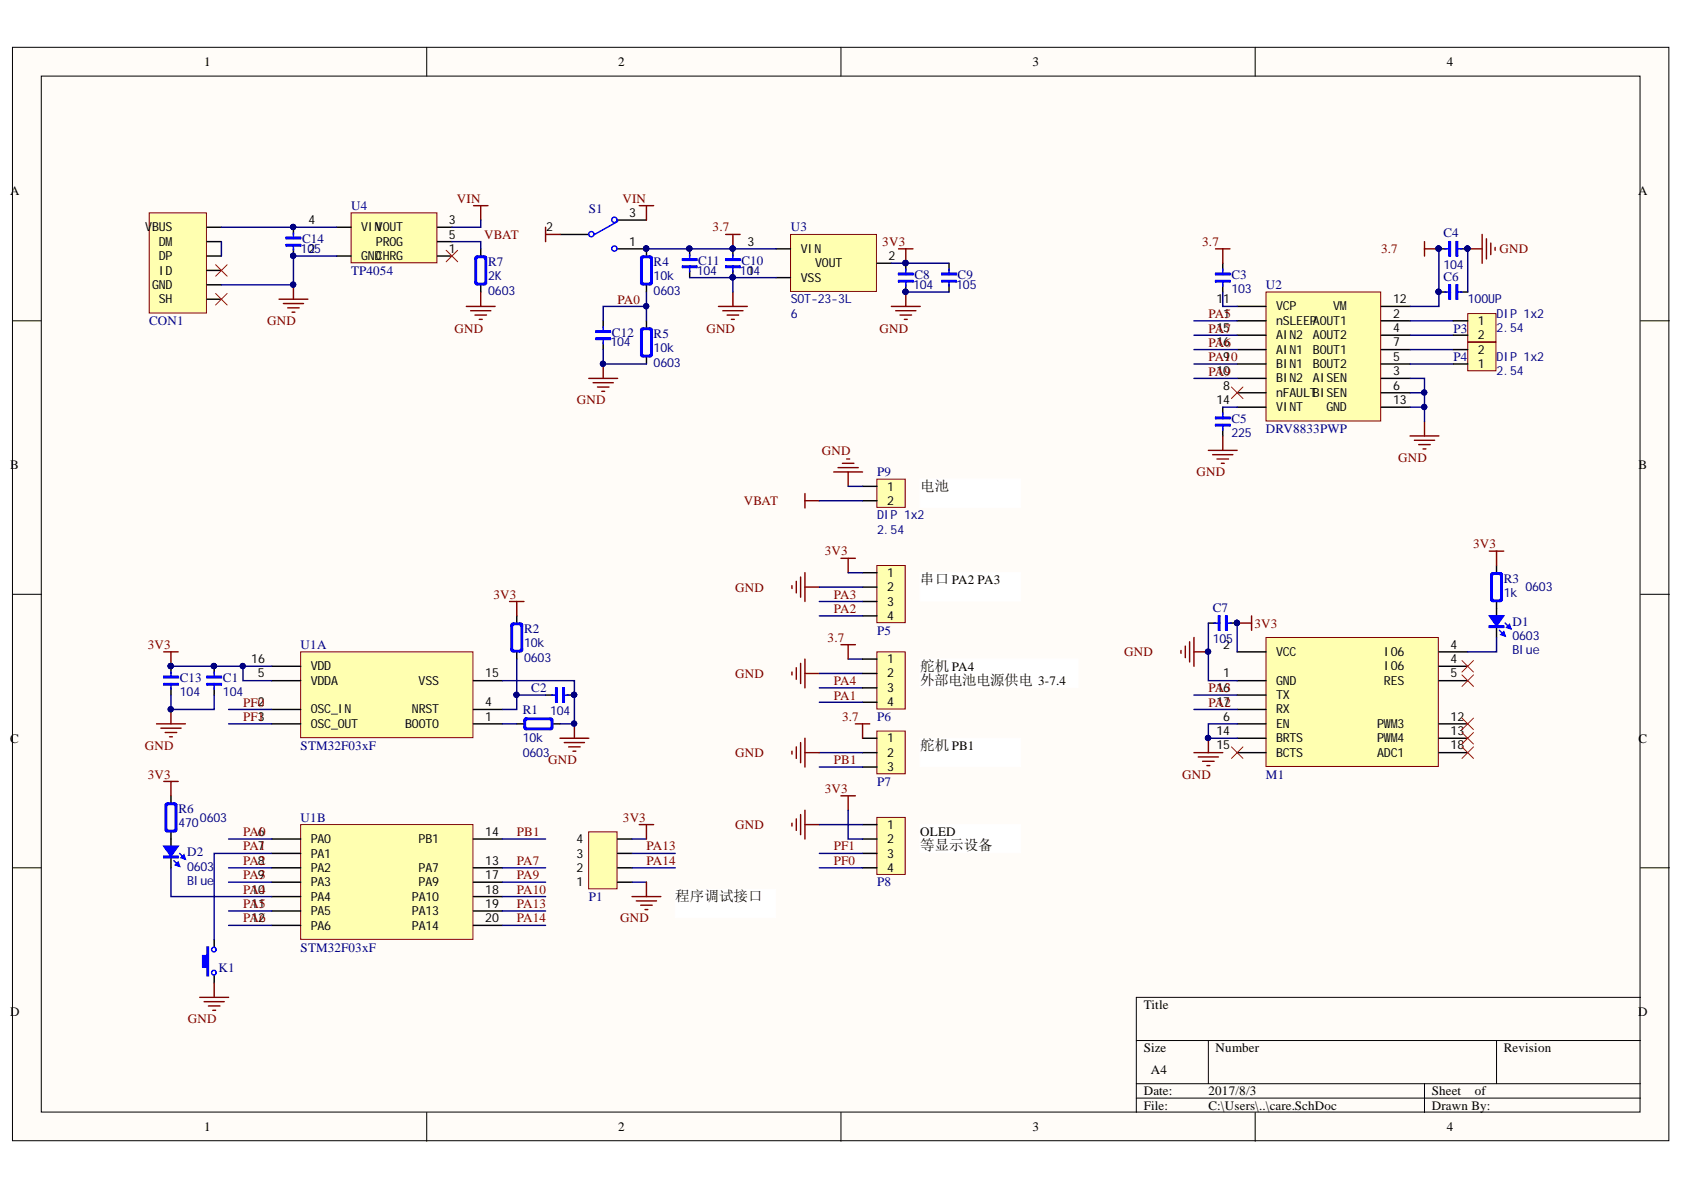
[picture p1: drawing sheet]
# Altium project care.PrjPcb
1 sheet, 39 parts. Net scope: global (net labels, ports and power ports of the same name join across sheets).
Board file: care.PcbDoc

## Sheet care.SchDoc
size A4

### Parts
C1  104  [CAP_0603]
C2  104  [CAP_0603]
C3  103  [CAP_0603]
C4  104  [CAP_0603]
C5  225  [CAP_0603]
C6  100UP  [CAP_TAN_B1210]
C7  105  [CAP_0603]
C8  104  [CAP_0603]
C9  105  [CAP_0603]
C10  104  [CAP_0603]
C11  104  [CAP_0603]
C12  104  [CAP_0603]
C13  104  [CAP_0603]
C14  105  [CAP_0603]
CON1  MicroUSB  [USB_Micro-AB]  (value not drawn)
D1  Type: 0603  [LED_0603_RED]  (hidden comment: Blue)
D2  Type: 0603  [LED_0603_RED]  (hidden comment: Blue)
K1  ButtonTACT  [ButtonTACT_3x4x2_180H]  (value not drawn)
M1  RF-BM-S02  [RF-BM-S02]  (value not drawn)
P1  HDR1x4_1.27  [HDR1X4_2.54_180]  (value not drawn)
P3  value 2.54  [HDR1X2_2.54_180]  (hidden comment: DIP 1x2)
P4  value 2.54  [HDR1X2_2.54_180]  (hidden comment: DIP 1x2)
P5  HDR1x4_2.54  [HDR1x4_2.54_180]  (value not drawn)
P6  HDR1x4_2.54  [HDR1x4_2.54_180]  (value not drawn)
P7  HDR1x3_2.54  [HDR1X3_2.54_180]  (value not drawn)
P8  HDR1x4_2.54  [HDR1x4_2.54_180]  (value not drawn)
P9  value 2.54  [HDR1X2_2.54_180]  (hidden comment: DIP 1x2)
R1  Type: 0603  [RES_0603]  (hidden comment: 10k)
R2  Type: 0603  [RES_0603]  (hidden comment: 10k)
R3  Type: 0603  [RES_0603]  (hidden comment: 1k)
R4  Type: 0603  [RES_0603]  (hidden comment: 10k)
R5  Type: 0603  [RES_0603]  (hidden comment: 10k)
R6  Type: 0603  [RES_0603]  (hidden comment: 470)
R7  Type: 0603  [RES_0603]  (hidden comment: 2K)
S1  SPDT 3P  [SwitchSPDT_2.8X6.6_90]  (value not drawn)
U1  STM32F03xF  [TSSOP_E170_P0.65_20]  (parts A,B of 2)
U2  DRV8833PWP  [TSSOP_E170_P0.65_16]
U3  6  [SOT23-3]
U4  TP4054  [SOT23-5]

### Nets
3.7: C3.1 C4.1 C6.1 C10.2 C11.2 P6.1 P7.1 R4.1 S1.1 U2.12(VM) U3.3(VIN)
3V3: C1.1 C7.1 C8.2 C9.2 C13.1 M1.2(VCC) P1.4 P5.1 P8.2 R2.1 R3.1 R6.1 U1.5(VDDA) U1.16(VDD) U3.2(VOUT)
GND: C1.2 C2.2 C4.2 C5.2 C6.2 C7.2 C8.1 C9.1 C10.1 C11.1 C12.1 C13.2 C14.1 CON1.5(GND) K1.1 M1.1(GND) M1.6(EN) M1.14(BRTS) P1.1 P5.2 P6.2 P7.2 P8.1 P9.1 R1.2 R5.2 R7.2 U1.15(VSS) U2.3(AISEN) U2.6(BISEN) U2.13(GND) U3.1(VSS) U4.2(GND)
VBAT: P9.2 S1.2
VIN: S1.3 U4.3(VOUT)
PA0: C12.2 R4.2 R5.1 U1.6(PA0)
PA1: K1.2 P6.4 U1.7(PA1)
PA2: M1.17(RX) P5.4 U1.8(PA2)
PA3: M1.16(TX) P5.3 U1.9(PA3)
PA4: D2.2(K) P6.3 U1.10(PA4)
PA5: U1.11(PA5) U2.1(nSLEEP)
PA6: U1.12(PA6) U2.16(AIN1)
PA7: U1.13(PA7) U2.15(AIN2)
PA9: U1.17(PA9) U2.10(BIN2)
PA10: U1.18(PA10) U2.9(BIN1)
PA13: P1.3 U1.19(PA13)
PA14: P1.2 U1.20(PA14)
PB1: P7.3 U1.14(PB1)
PF0: P8.4 U1.2(OSC_IN)
PF1: P8.3 U1.3(OSC_OUT)
NetC2_1: C2.1 R2.2 U1.4(NRST)
NetC3_2: C3.2 U2.11(VCP)
NetC5_1: C5.1 U2.14(VINT)
NetC14_2: C14.2 CON1.1(VBUS) U4.4(VIN)
NetCON1_2: CON1.2(DM) CON1.3(DP)
NetD1_1: D1.1(A) R3.2
NetD1_2: D1.2(K) M1.4(IO6)
NetD2_1: D2.1(A) R6.2
NetP3_1: P3.1 U2.2(AOUT1)
NetP3_2: P3.2 U2.4(AOUT2)
NetP4_1: P4.1 U2.5(BOUT2)
NetP4_2: P4.2 U2.7(BOUT1)
NetR1_1: R1.1 U1.1(BOOT0)
NetR7_1: R7.1 U4.5(PROG)

Not connected (* = marked no-connect by the designer): CON1 0(SH)* 4(ID)*; M1 5(RES)* 12(PWM3)* 13(PWM4)* 15(BCTS)* 18(ADC1)*; U2 8(nFAULT)*; U4 1(CHRG)*

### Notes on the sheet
- (near P9) 电池
- (near P5) 串口 PA2 PA3
- 舵机 PA4
  外部电池电源供电 3-7.4
- 舵机 PB1
- (near P8) OLED 等显示设备
- 程序调试接口
